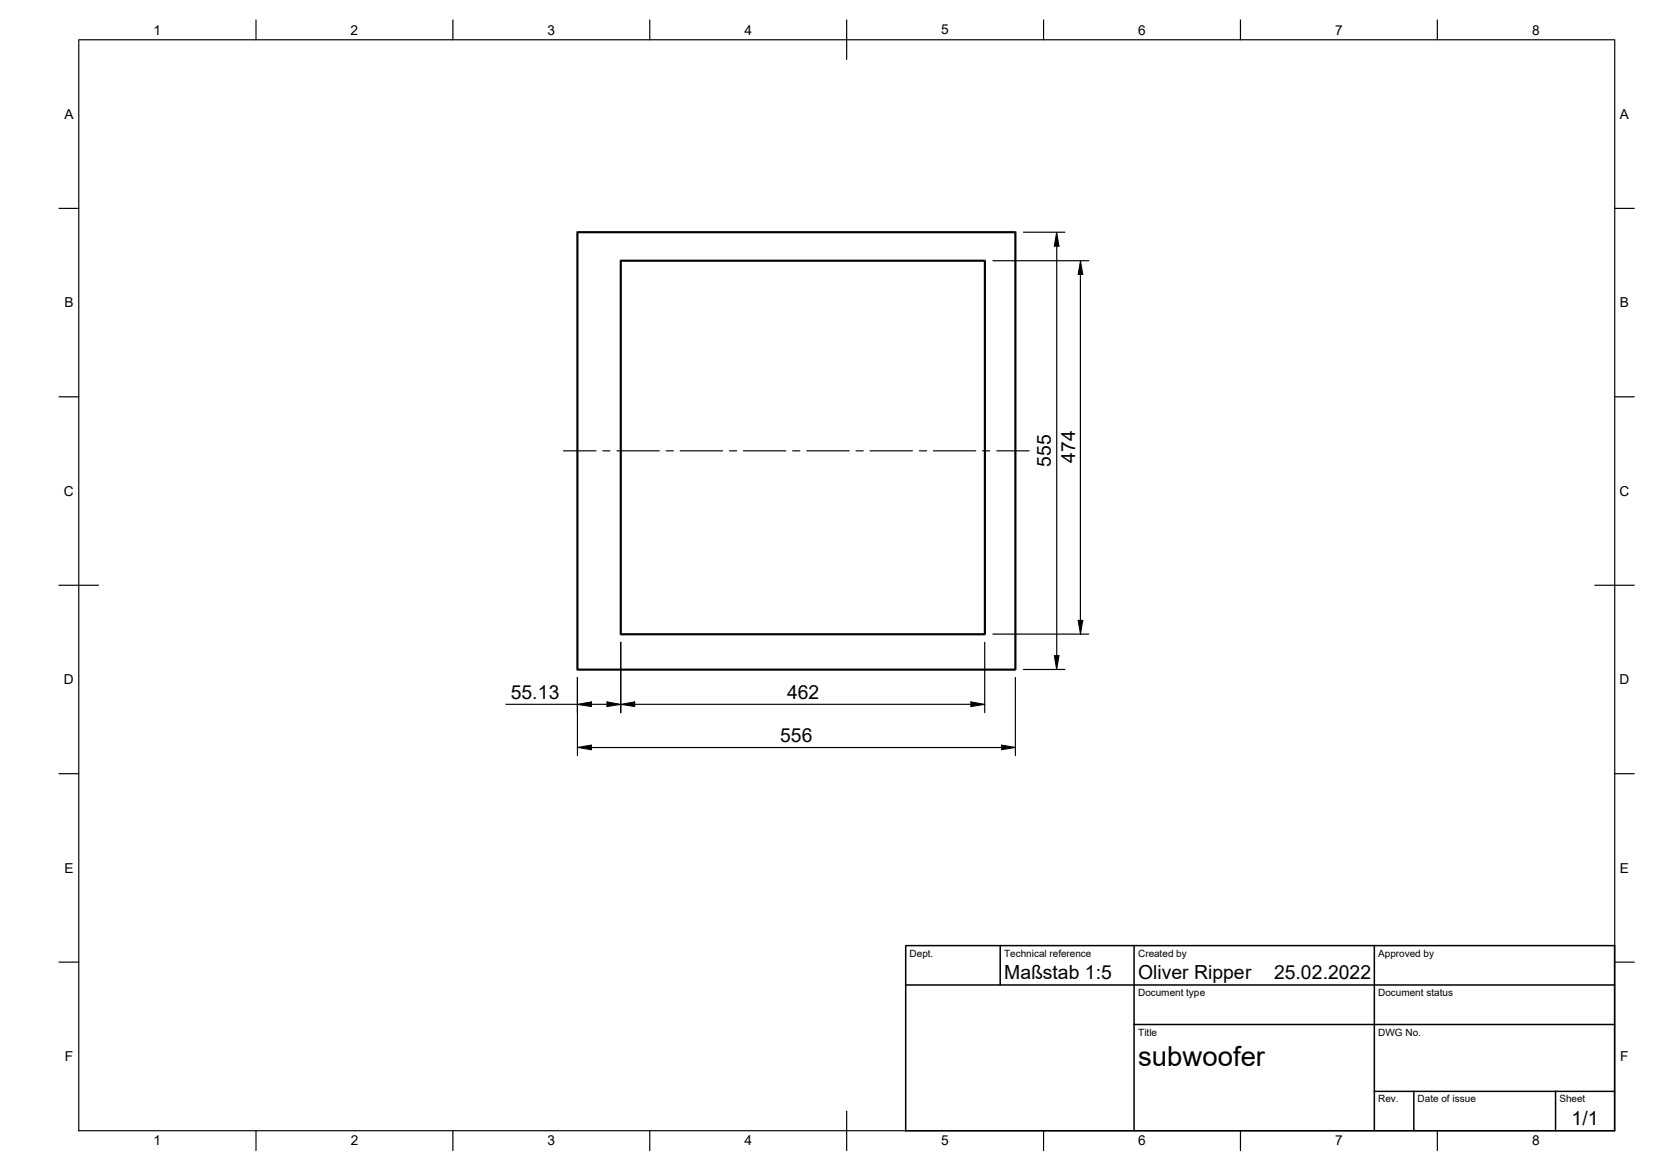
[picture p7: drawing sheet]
<svg xmlns="http://www.w3.org/2000/svg" width="420mm" height="297mm" viewBox="0 0 420 297" stroke-linecap="round" stroke-linejoin="round" font-family="sans-serif">
<g fill="#000">
<path d="M268.3 58.9l.6 3.5h-1.2zM274.4 66.2l.5 3.5h-1.2zM273.7 157.5h1.2l-.5 3.5zM146.6 178.8l3.5-.6v1.2zM154.1 178.2l3.5 .6-3.5 .6zM157.6 178.8l3.6-.6v1.2zM246.5 178.2l3.6 .6-3.6 .6zM267.7 166.5h1.2l-.6 3.4zM146.6 189.7l3.5-.6v1.2zM254.3 189.1l3.5 .6-3.5 .6z"/>
<path d="M19.9 10.1h.3v277l-.2 .1z" fill-rule="evenodd"/>
<path d="M19.9 9.9l.1 .2z" fill-rule="evenodd"/>
<path d="M64.9 5l.3 .1v5l-.2 .1z" fill-rule="evenodd"/>
<path d="M114.9 5l.2 .1v5l-.1 .1z" fill-rule="evenodd"/>
<path d="M164.8 5l.3 .1v5l-.1 .1z" fill-rule="evenodd"/>
<path d="M214.8 5l.3 .1v10l-.1 .1z" fill-rule="evenodd"/>
<path d="M264.8 5l.3 .1v5l-.1 .1z" fill-rule="evenodd"/>
<path d="M314.8 5l.3 .1v5l-.1 .1z" fill-rule="evenodd"/>
<path d="M364.8 5l.3 .1v5l-.1 .1z" fill-rule="evenodd"/>
<path d="M410 9.9l.2 .2z" fill-rule="evenodd"/>
<path d="M20 9.9h390v.3h-390z" fill-rule="evenodd"/>
<path d="M14.9 52.7l5.3 .2-.2 .1h-5z" fill-rule="evenodd"/>
<path d="M146.5 58.7l.1 .2h-.3z" fill-rule="evenodd"/>
<path d="M146.3 58.9h.6v111.1h-.6z" fill-rule="evenodd"/>
<path d="M257.8 58.7l.3 .2h-.3z" fill-rule="evenodd"/>
<path d="M146.6 58.7h111.2v.5h-111.2z" fill-rule="evenodd"/>
<path d="M259.8 58.8l10.8 .1-.2 .2h-10.5z" fill-rule="evenodd"/>
<path d="M409.9 52.7l5.2 .2-.1 .1h-5z" fill-rule="evenodd"/>
<path d="M157.4 66l.2-.1v.3z" fill-rule="evenodd"/>
<path d="M157.6 65.9h92.5v.6h-92.5z" fill-rule="evenodd"/>
<path d="M249.8 66.2h.6v94.8h-.6z" fill-rule="evenodd"/>
<path d="M250.1 65.9l.3 .3h-.3z" fill-rule="evenodd"/>
<path d="M252.1 66l24.5 .2-.2 .1h-24.3z" fill-rule="evenodd"/>
<path d="M274.2 69.6l.3 .1v87.8l-.2 .1z" fill-rule="evenodd"/>
<path d="M14.9 100.6l5.3 .1-.2 .2h-5z" fill-rule="evenodd"/>
<path d="M143 114.3l8.5 .1-.2 .2h-8.2z" fill-rule="evenodd"/>
<path d="M153 114.3l2 .1-.1 .2h-1.8z" fill-rule="evenodd"/>
<path d="M156.6 114.3l11 .1-.2 .2h-10.7z" fill-rule="evenodd"/>
<path d="M169.1 114.3l2 .1-.2 .2h-1.7z" fill-rule="evenodd"/>
<path d="M172.6 114.3l11 .1-.2 .2h-10.7z" fill-rule="evenodd"/>
<path d="M185.2 114.3l2 .1-.2 .2h-1.7z" fill-rule="evenodd"/>
<path d="M188.7 114.3l11 .1-.2 .2h-10.7z" fill-rule="evenodd"/>
<path d="M201.2 114.3l2 .1-.1 .2h-1.8z" fill-rule="evenodd"/>
<path d="M204.8 114.3l11 .1-.2 .2h-10.7z" fill-rule="evenodd"/>
<path d="M217.3 114.3l2 .1-.1 .2h-1.8z" fill-rule="evenodd"/>
<path d="M220.9 114.3l10.9 .1-.2 .2h-10.7z" fill-rule="evenodd"/>
<path d="M233.4 114.3l2 .1-.2 .2h-1.7z" fill-rule="evenodd"/>
<path d="M236.9 114.3l11 .1-.2 .2h-10.7z" fill-rule="evenodd"/>
<path d="M249.4 114.3l2.1 .1-.2 .2h-1.8z" fill-rule="evenodd"/>
<path d="M253 114.3l8.5 .1-.2 .2h-8.2z" fill-rule="evenodd"/>
<path d="M409.9 100.6l5.2 .1-.1 .2h-5z" fill-rule="evenodd"/>
<path d="M14.9 148.4l10.2 .1-.1 .2h-10z" fill-rule="evenodd"/>
<path d="M404.9 148.4l10.2 .1-.1 .2h-10z" fill-rule="evenodd"/>
<path d="M146.5 171.9l.3 .1v19.8l-.2 .2z" fill-rule="evenodd"/>
<path d="M146.5 171.9l.3 .1v8.9l-.2 .2z" fill-rule="evenodd"/>
<path d="M128.4 178.6l18.4 .2-.2 .1h-18.1z" fill-rule="evenodd"/>
<path d="M146.3 170h.3v.3z" fill-rule="evenodd"/>
<path d="M146.6 169.7h111.2v.6h-111.2z" fill-rule="evenodd"/>
<path d="M150 178.6l4.3 .2-.2 .1h-4z" fill-rule="evenodd"/>
<path d="M157.5 163l.3 .1v17.8l-.2 .2z" fill-rule="evenodd"/>
<path d="M157.5 163l.3 .1v17.8l-.2 .2z" fill-rule="evenodd"/>
<path d="M157.4 161h.2v.3z" fill-rule="evenodd"/>
<path d="M157.4 66.2h.5v94.8h-.5z" fill-rule="evenodd"/>
<path d="M161 178.7l85.7 .1-.2 .1h-85.4z" fill-rule="evenodd"/>
<path d="M249.9 163l.3 .1v17.8l-.2 .2z" fill-rule="evenodd"/>
<path d="M157.6 160.7h92.5v.6h-92.5z" fill-rule="evenodd"/>
<path d="M250.1 161h.3l-.3 .3z" fill-rule="evenodd"/>
<path d="M252.1 160.8l24.5 .2-.2 .1h-24.3z" fill-rule="evenodd"/>
<path d="M257.7 171.9l.3 .1v19.8l-.2 .2z" fill-rule="evenodd"/>
<path d="M257.8 170h.3l-.3 .3z" fill-rule="evenodd"/>
<path d="M257.6 58.9h.5v111.1h-.5z" fill-rule="evenodd"/>
<path d="M259.8 169.8l10.8 .1-.2 .2h-10.5z" fill-rule="evenodd"/>
<path d="M268.2 62.3l.3 .1v104.1l-.2 .1z" fill-rule="evenodd"/>
<path d="M14.9 196.3l5.3 .1-.2 .2h-5z" fill-rule="evenodd"/>
<path d="M150 189.6l104.5 .1-.2 .2h-104.2z" fill-rule="evenodd"/>
<path d="M409.9 196.3l5.2 .1-.1 .2h-5z" fill-rule="evenodd"/>
<path d="M230 239.9h180.1l.1 .1-.2 .2h-180z" fill-rule="evenodd"/>
<path d="M14.9 244.1l5.3 .1-.2 .2h-5z" fill-rule="evenodd"/>
<path d="M229.8 239.9h.2v.1z" fill-rule="evenodd"/>
<path d="M229.8 240h.4v47.1l-.2 .2-.2-.2z" fill-rule="evenodd"/>
<path d="M229.9 249.9h180.1l.2 .1-.2 .2h-180l-.2-.1z" fill-rule="evenodd"/>
<path d="M253.8 239.9h.2l.2 .1v10l-.2 .2-.2-.1z" fill-rule="evenodd"/>
<path d="M409.9 244.1l5.2 .1-.1 .2h-5z" fill-rule="evenodd"/>
<path d="M287.9 259.9h122.1l.2 .2-.2 .2h-122l-.2-.2z" fill-rule="evenodd"/>
<path d="M348.9 276.9h61.1l.2 .1-.2 .2h-61l-.2-.1z" fill-rule="evenodd"/>
<path d="M19.9 286.9h390.1l.1 .1-.1 .2h-390z" fill-rule="evenodd"/>
<path d="M64.9 286.9l.3 .1v5.1l-.2 .1z" fill-rule="evenodd"/>
<path d="M114.9 286.9l.2 .1v5.1l-.1 .1z" fill-rule="evenodd"/>
<path d="M164.8 286.9l.3 .1v5.1l-.1 .1z" fill-rule="evenodd"/>
<path d="M214.8 282l.3 .1v10l-.1 .1z" fill-rule="evenodd"/>
<path d="M229.9 286.9h180.1l.2 .1-.2 .2h-180l-.2-.1z" fill-rule="evenodd"/>
<path d="M264.8 286.9l.3 .1v5.1l-.1 .1z" fill-rule="evenodd"/>
<path d="M287.9 239.9l.3 .1v47l-.2 .2-.2-.1z" fill-rule="evenodd"/>
<path d="M314.8 286.9l.3 .1v5.1l-.1 .1z" fill-rule="evenodd"/>
<path d="M348.9 239.9l.3 .1v47l-.2 .2-.2-.1z" fill-rule="evenodd"/>
<path d="M358.8 276.9h.3l.1 .1v10l-.2 .2-.2-.1z" fill-rule="evenodd"/>
<path d="M364.8 286.9l.3 .1v5.1l-.1 .1z" fill-rule="evenodd"/>
<path d="M394.8 276.9h.3l.1 .1v10l-.2 .2-.2-.1z" fill-rule="evenodd"/>
<path d="M409.9 10.1h.3v277l-.2 .1z" fill-rule="evenodd"/>
<path d="M409.9 239.9l.3 .1v47l-.2 .2-.2-.1z" fill-rule="evenodd"/>
</g>
<path d="M268.3 59l.6 3.5h-1.2zM274.4 66.2l.6 3.5h-1.2zM273.8 157.5h1.2l-.6 3.5zM146.6 178.8l3.6-.6v1.2zM154.1 178.2l3.5 .6-3.5 .6zM157.6 178.8l3.6-.6v1.2zM246.5 178.2l3.6 .6-3.6 .6zM267.7 166.5h1.2l-.6 3.5zM146.6 189.7l3.6-.6v1.2zM254.3 189.1l3.6 .6-3.6 .6z" fill="none" stroke="#000" stroke-width=".25"/>
<text font-size="7" x="289" y="270.6">subwoofer</text>
<g font-size="4.9">
<text x="266.9" y="118.5" transform="rotate(-90 266.9 118.5)">555</text>
<text x="273" y="117.6" transform="rotate(-90 273 117.6)">474</text>
<text x="129.7" y="177.3">55.13</text>
<text x="199.9" y="177.3">462</text>
<text x="198.1" y="188.3">556</text>
<text x="255" y="248.6">Maßstab 1:5</text>
<text x="289" y="248.6">Oliver Ripper</text>
<text x="323.5" y="248.6">25.02.2022</text>
<text x="399.1" y="285.7">1/1</text>
</g>
<g font-size="3.5">
<text x="39" y="8.8">1</text>
<text x="89" y="8.8">2</text>
<text x="139" y="8.8">3</text>
<text x="189" y="8.8">4</text>
<text x="239" y="8.7">5</text>
<text x="289" y="8.8">6</text>
<text x="339" y="8.8">7</text>
<text x="389" y="8.8">8</text>
<text x="16.3" y="30.2">A</text>
<text x="411.3" y="30.2">A</text>
<text x="16.3" y="78">B</text>
<text x="411.3" y="78">B</text>
<text x="16.2" y="125.9">C</text>
<text x="411.2" y="125.9">C</text>
<text x="16.2" y="173.7">D</text>
<text x="411.2" y="173.7">D</text>
<text x="16.3" y="221.5">E</text>
<text x="411.3" y="221.5">E</text>
<text x="16.4" y="269.3">F</text>
<text x="411.4" y="269.3">F</text>
<text x="39" y="290.7">1</text>
<text x="89" y="290.7">2</text>
<text x="139" y="290.7">3</text>
<text x="189" y="290.7">4</text>
<text x="239" y="290.7">5</text>
<text x="289" y="290.7">6</text>
<text x="339" y="290.7">7</text>
<text x="389" y="290.7">8</text>
</g>
<g font-size="2.5">
<text x="231" y="242.9">Dept.</text>
<text x="255" y="242.9">Technical reference</text>
<text x="289" y="242.9">Created by</text>
<text x="350" y="242.9">Approved by</text>
<text x="289" y="252.9">Document type</text>
<text x="350" y="252.9">Document status</text>
<text x="289" y="262.9">Title</text>
<text x="350" y="262.9">DWG No.</text>
<text x="350" y="279.9">Rev.</text>
<text x="360" y="279.9">Date of issue</text>
<text x="396" y="279.9">Sheet</text>
</g>
</svg>
